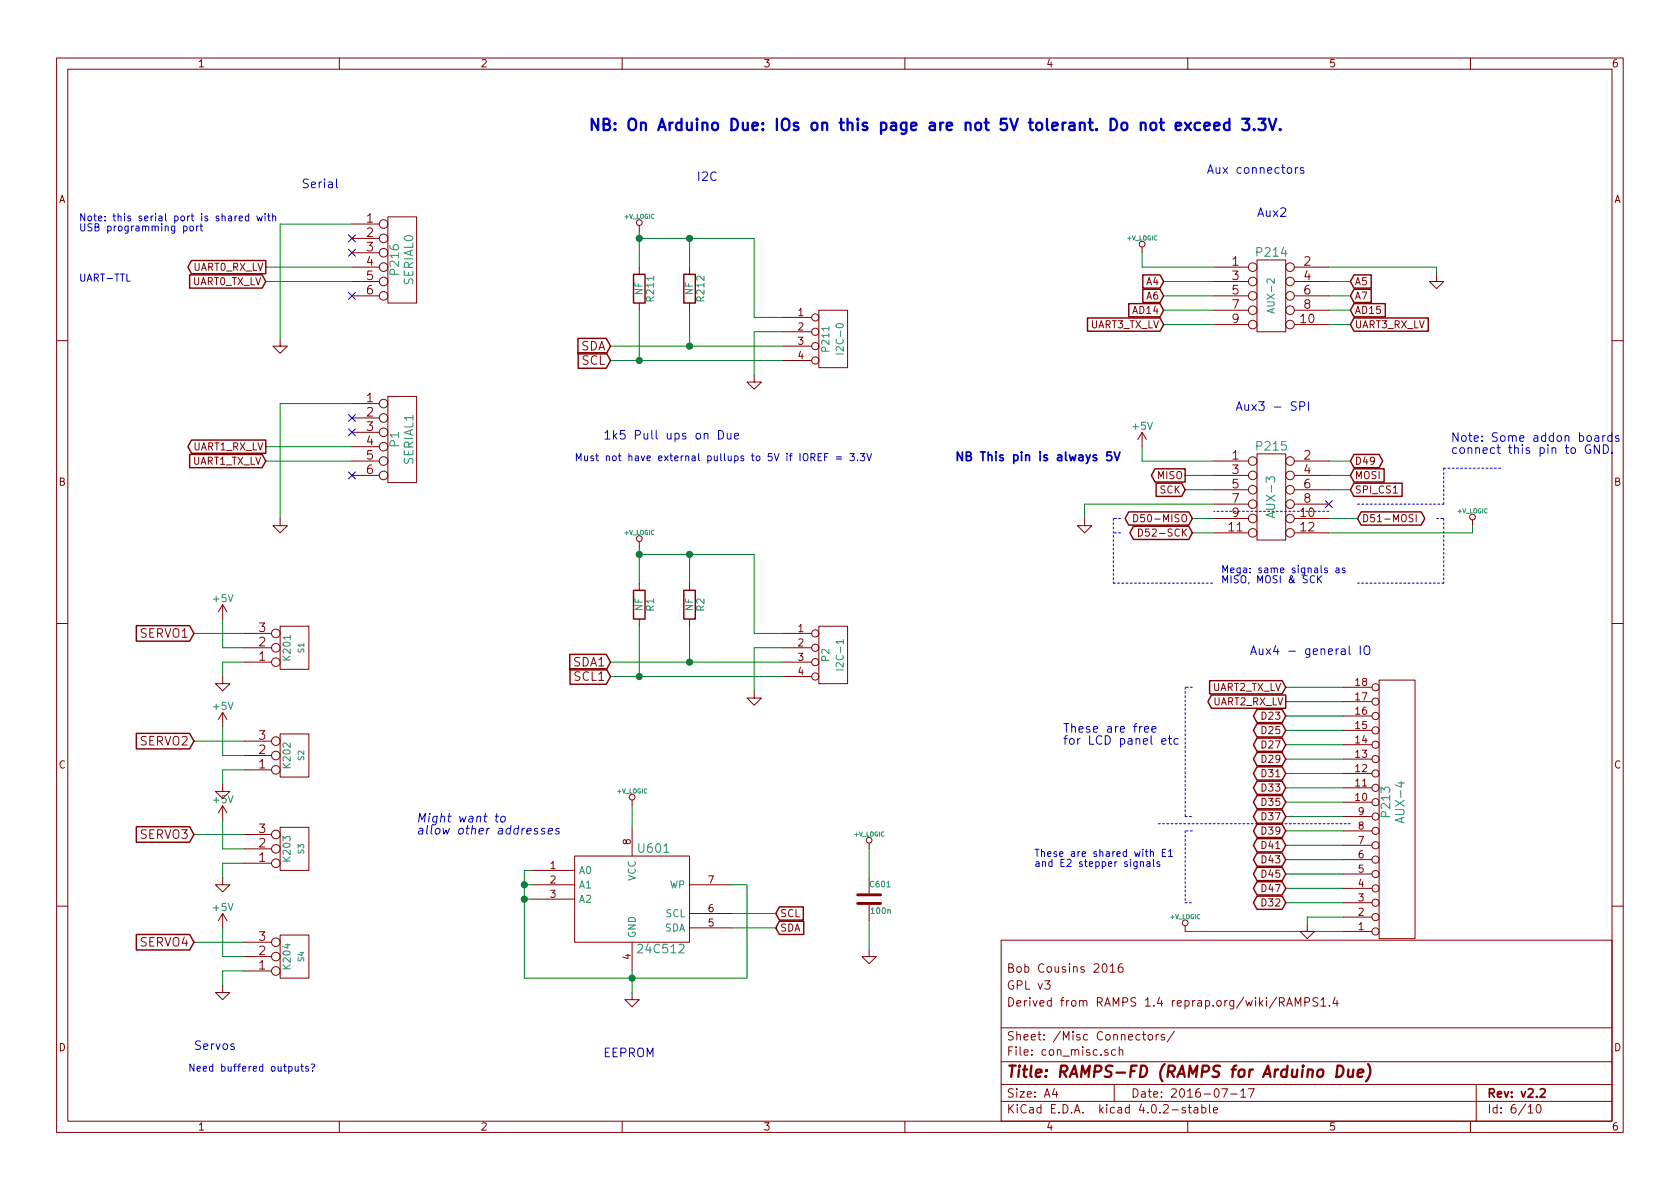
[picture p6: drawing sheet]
EESchema Schematic File Version 2
LIBS:RAMPS-FD-rescue
LIBS:power
LIBS:device
LIBS:transistors
LIBS:conn
LIBS:linear
LIBS:regul
LIBS:74xx
LIBS:cmos4000
LIBS:adc-dac
LIBS:memory
LIBS:xilinx
LIBS:microcontrollers
LIBS:dsp
LIBS:microchip
LIBS:analog_switches
LIBS:motorola
LIBS:texas
LIBS:intel
LIBS:audio
LIBS:interface
LIBS:digital-audio
LIBS:philips
LIBS:display
LIBS:cypress
LIBS:siliconi
LIBS:opto
LIBS:atmel
LIBS:contrib
LIBS:valves
LIBS:RMC
LIBS:RAMPS-FD-cache
EELAYER 25 0
EELAYER END
$Descr A4 11693 8268
encoding utf-8
Sheet 6 10
Title "RAMPS-FD (RAMPS for Arduino Due)"
Date "2016-07-17"
Rev "v2.2"
Comp ""
Comment1 "Derived from RAMPS 1.4 reprap.org/wiki/RAMPS1.4"
Comment2 "GPL v3"
Comment3 "Bob Cousins 2016"
Comment4 ""
$EndDescr
Text GLabel 9400 2150 2    50   Input ~ 0
AD15
Text GLabel 8100 2150 0    50   Input ~ 0
AD14
Wire Wire Line
	8300 3700 8450 3700
Wire Wire Line
	1950 2350 1950 1550
Wire Wire Line
	8950 6275 9350 6275
Wire Wire Line
	8950 6075 9350 6075
Wire Wire Line
	8950 5875 9350 5875
Wire Wire Line
	8950 5675 9350 5675
Wire Wire Line
	8950 5475 9350 5475
Wire Wire Line
	8950 5275 9350 5275
Wire Wire Line
	8950 5075 9350 5075
Wire Wire Line
	8950 4875 9350 4875
Wire Wire Line
	9100 6425 9100 6375
Wire Wire Line
	9100 6375 9350 6375
Wire Wire Line
	8250 3400 8450 3400
Wire Wire Line
	9400 3300 9250 3300
Wire Wire Line
	8300 3600 8450 3600
Wire Wire Line
	9400 2150 9250 2150
Wire Wire Line
	9400 1950 9250 1950
Wire Wire Line
	8450 2150 8100 2150
Wire Wire Line
	8100 1950 8450 1950
Wire Wire Line
	7550 3600 7550 3500
Wire Wire Line
	8450 3200 7950 3200
Wire Wire Line
	7950 3200 7950 3100
Wire Wire Line
	9250 1850 10000 1850
Wire Wire Line
	2450 1850 1850 1850
Wire Wire Line
	1550 4300 1550 4500
Wire Wire Line
	1550 4500 1700 4500
Connection ~ 4800 2400
Wire Wire Line
	4800 2150 4800 2400
Connection ~ 4450 2500
Wire Wire Line
	4450 2150 4450 2500
Wire Wire Line
	4250 2400 5450 2400
Connection ~ 4800 1650
Wire Wire Line
	4800 1850 4800 1650
Wire Wire Line
	4450 1650 5250 1650
Wire Wire Line
	5250 1650 5250 2200
Wire Wire Line
	5250 2200 5450 2200
Wire Wire Line
	4450 1600 4450 1850
Connection ~ 4450 1650
Wire Wire Line
	5450 2300 5250 2300
Wire Wire Line
	5250 2300 5250 2600
Wire Wire Line
	4250 2500 5450 2500
Wire Wire Line
	1350 4400 1700 4400
Wire Wire Line
	1700 4600 1550 4600
Wire Wire Line
	1550 4600 1550 4700
Wire Wire Line
	1550 5450 1550 5350
Wire Wire Line
	1550 5350 1700 5350
Wire Wire Line
	1350 5150 1700 5150
Wire Wire Line
	1700 5250 1550 5250
Wire Wire Line
	1550 5250 1550 5050
Wire Wire Line
	1550 5700 1550 5900
Wire Wire Line
	1550 5900 1700 5900
Wire Wire Line
	1350 5800 1700 5800
Wire Wire Line
	1700 6000 1550 6000
Wire Wire Line
	1550 6000 1550 6100
Wire Wire Line
	1550 6850 1550 6750
Wire Wire Line
	1550 6750 1700 6750
Wire Wire Line
	1350 6550 1700 6550
Wire Wire Line
	1700 6650 1550 6650
Wire Wire Line
	1550 6650 1550 6450
Wire Wire Line
	1950 1550 2450 1550
Wire Wire Line
	1850 1950 2450 1950
Wire Wire Line
	7950 1750 7950 1850
Wire Wire Line
	7950 1850 8450 1850
Wire Wire Line
	10000 1850 10000 1900
Wire Wire Line
	8100 2050 8450 2050
Wire Wire Line
	8100 2250 8450 2250
Wire Wire Line
	9250 2050 9400 2050
Wire Wire Line
	9250 2250 9400 2250
Wire Wire Line
	9250 3400 9400 3400
Wire Wire Line
	8450 3300 8250 3300
Wire Wire Line
	8950 4775 9350 4775
Wire Wire Line
	9350 4975 8950 4975
Wire Wire Line
	9350 5175 8950 5175
Wire Wire Line
	9350 5375 8950 5375
Wire Wire Line
	9350 5575 8950 5575
Wire Wire Line
	9350 5775 8950 5775
Wire Wire Line
	9350 5975 8950 5975
Wire Wire Line
	9350 6175 8950 6175
Wire Wire Line
	8250 6475 9350 6475
Wire Wire Line
	1850 3200 2450 3200
Wire Wire Line
	2450 2800 1950 2800
Wire Wire Line
	2450 3100 1850 3100
Wire Wire Line
	1950 2800 1950 3600
Wire Wire Line
	4250 4700 5450 4700
Wire Wire Line
	5250 4800 5250 4500
Wire Wire Line
	5250 4500 5450 4500
Connection ~ 4450 3850
Wire Wire Line
	4450 3800 4450 4050
Wire Wire Line
	5450 4400 5250 4400
Wire Wire Line
	5250 4400 5250 3850
Wire Wire Line
	5250 3850 4450 3850
Wire Wire Line
	4800 4050 4800 3850
Connection ~ 4800 3850
Wire Wire Line
	4250 4600 5450 4600
Wire Wire Line
	4450 4350 4450 4700
Connection ~ 4450 4700
Wire Wire Line
	4800 4350 4800 4600
Connection ~ 4800 4600
Text GLabel 8300 3600 0    50   BiDi ~ 0
D50-MISO
Text GLabel 8300 3700 0    50   BiDi ~ 0
D52-SCK
$Comp
L CONN_4 P2
U 1 1
P 5800 4550
F 0 "P2" V 5750 4550 50  0000 C CNN
F 1 "I2C-1" V 5850 4550 50  0000 C CNN
F 2 "w_pin_strip:pin_strip_4" H 5800 4550 60  0001 C CNN
F 3 "" H 5800 4550 60  0001 C CNN
	1    5800 4550
	1    0    0    -1  
$EndComp
$Comp
L R R2
U 1 1
P 4800 4200
AR Path="/523B601F" Ref="R2"  Part="1" 
AR Path="/5176EFAC/523B601F" Ref="R2"  Part="1" 
F 0 "R2" V 4880 4200 50  0000 C CNN
F 1 "NF" V 4800 4200 50  0000 C CNN
F 2 "Resistors_SMD:R_0603" H 4800 4200 60  0001 C CNN
F 3 "" H 4800 4200 60  0001 C CNN
	1    4800 4200
	1    0    0    -1  
$EndComp
$Comp
L R R1
U 1 1
P 4450 4200
AR Path="/523B601E" Ref="R1"  Part="1" 
AR Path="/5176EFAC/523B601E" Ref="R1"  Part="1" 
F 0 "R1" V 4530 4200 50  0000 C CNN
F 1 "NF" V 4450 4200 50  0000 C CNN
F 2 "Resistors_SMD:R_0603" H 4450 4200 60  0001 C CNN
F 3 "" H 4450 4200 60  0001 C CNN
	1    4450 4200
	1    0    0    -1  
$EndComp
$Comp
L GND #PWR071
U 1 1
P 5250 4800
AR Path="/523B601D" Ref="#PWR071"  Part="1" 
AR Path="/5176EFAC/523B601D" Ref="#PWR072"  Part="1" 
F 0 "#PWR072" H 5250 4800 30  0001 C CNN
F 1 "GND" H 5250 4730 30  0001 C CNN
F 2 "" H 5250 4800 60  0001 C CNN
F 3 "" H 5250 4800 60  0001 C CNN
	1    5250 4800
	1    0    0    -1  
$EndComp
Text GLabel 4250 4600 0    60   Input ~ 0
SDA1
Text GLabel 4250 4700 0    60   Input ~ 0
SCL1
$Comp
L +V_LOGIC #PWR073
U 1 1
P 4450 3800
F 0 "#PWR073" H 4450 3770 30  0001 C CNN
F 1 "+V_LOGIC" H 4450 3900 30  0000 C CNN
F 2 "" H 4450 3800 60  0001 C CNN
F 3 "" H 4450 3800 60  0001 C CNN
	1    4450 3800
	1    0    0    -1  
$EndComp
Text GLabel 1850 3100 0    50   Output ~ 0
UART1_RX_LV
Text GLabel 1850 3200 0    50   Input ~ 0
UART1_TX_LV
$Comp
L GND #PWR073
U 1 1
P 1950 3600
AR Path="/523B5AB9" Ref="#PWR073"  Part="1" 
AR Path="/5176EFAC/523B5AB9" Ref="#PWR074"  Part="1" 
F 0 "#PWR074" H 1950 3600 30  0001 C CNN
F 1 "GND" H 1950 3530 30  0001 C CNN
F 2 "" H 1950 3600 60  0001 C CNN
F 3 "" H 1950 3600 60  0001 C CNN
	1    1950 3600
	1    0    0    -1  
$EndComp
$Comp
L CONN_6 P1
U 1 1
P 2800 3050
F 0 "P1" V 2750 3050 60  0000 C CNN
F 1 "SERIAL1" V 2850 3050 60  0000 C CNN
F 2 "w_pin_strip:pin_strip_6" H 2800 3050 60  0001 C CNN
F 3 "" H 2800 3050 60  0001 C CNN
	1    2800 3050
	1    0    0    -1  
$EndComp
NoConn ~ 2450 2900
NoConn ~ 2450 3000
NoConn ~ 2450 3300
Text Notes 2100 1300 0    60   ~ 0
Serial
NoConn ~ 2450 2050
NoConn ~ 2450 1750
NoConn ~ 2450 1650
$Comp
L CONN_6 P216
U 1 1
P 2800 1800
F 0 "P216" V 2750 1800 60  0000 C CNN
F 1 "SERIAL0" V 2850 1800 60  0000 C CNN
F 2 "w_pin_strip:pin_strip_6" H 2800 1800 60  0001 C CNN
F 3 "" H 2800 1800 60  0001 C CNN
	1    2800 1800
	1    0    0    -1  
$EndComp
Text Notes 550  1950 0    50   ~ 0
UART-TTL
Text GLabel 8100 2050 0    50   Input ~ 0
A6
Text GLabel 9400 2050 2    50   Input ~ 0
A7
Text GLabel 9400 1950 2    50   Input ~ 0
A5
Text GLabel 8100 1950 0    50   Input ~ 0
A4
Text GLabel 9450 3600 2    50   BiDi ~ 0
D51-MOSI
$Comp
L +V_LOGIC #PWR075
U 1 1
P 7950 1750
F 0 "#PWR075" H 7950 1720 30  0001 C CNN
F 1 "+V_LOGIC" H 7950 1850 30  0000 C CNN
F 2 "" H 7950 1750 60  0001 C CNN
F 3 "" H 7950 1750 60  0001 C CNN
	1    7950 1750
	1    0    0    -1  
$EndComp
$Comp
L +V_LOGIC #PWR076
U 1 1
P 8250 6475
F 0 "#PWR076" H 8250 6445 30  0001 C CNN
F 1 "+V_LOGIC" H 8250 6575 30  0000 C CNN
F 2 "" H 8250 6475 60  0001 C CNN
F 3 "" H 8250 6475 60  0001 C CNN
	1    8250 6475
	1    0    0    -1  
$EndComp
$Comp
L +V_LOGIC #PWR077
U 1 1
P 4450 1600
F 0 "#PWR077" H 4450 1570 30  0001 C CNN
F 1 "+V_LOGIC" H 4450 1700 30  0000 C CNN
F 2 "" H 4450 1600 60  0001 C CNN
F 3 "" H 4450 1600 60  0001 C CNN
	1    4450 1600
	1    0    0    -1  
$EndComp
$Comp
L GND #PWR077
U 1 1
P 9100 6425
AR Path="/51084B2C" Ref="#PWR077"  Part="1" 
AR Path="/5176EFAC/51084B2C" Ref="#PWR078"  Part="1" 
F 0 "#PWR078" H 9100 6425 30  0001 C CNN
F 1 "GND" H 9100 6355 30  0001 C CNN
F 2 "" H 9100 6425 60  0001 C CNN
F 3 "" H 9100 6425 60  0001 C CNN
	1    9100 6425
	1    0    0    -1  
$EndComp
Text GLabel 8950 6175 0    50   BiDi ~ 0
D47
Text GLabel 8950 6075 0    50   BiDi ~ 0
D45
Text GLabel 8950 5975 0    50   BiDi ~ 0
D43
Text GLabel 8950 5875 0    50   BiDi ~ 0
D41
Text GLabel 8950 5775 0    50   BiDi ~ 0
D39
Text GLabel 8950 5675 0    50   BiDi ~ 0
D37
Text GLabel 8950 5575 0    50   BiDi ~ 0
D35
Text GLabel 8950 5475 0    50   BiDi ~ 0
D33
Text GLabel 8950 5375 0    50   BiDi ~ 0
D31
Text GLabel 8950 5275 0    50   BiDi ~ 0
D29
Text GLabel 8950 5175 0    50   BiDi ~ 0
D27
Text GLabel 8950 5075 0    50   BiDi ~ 0
D25
Text GLabel 8950 4975 0    50   BiDi ~ 0
D23
$Comp
L CONN_18 P213
U 1 1
P 9700 5575
F 0 "P213" V 9650 5575 60  0000 C CNN
F 1 "AUX-4" V 9750 5575 60  0000 C CNN
F 2 "w_pin_strip:pin_strip_18" H 9700 5575 60  0001 C CNN
F 3 "" H 9700 5575 60  0001 C CNN
	1    9700 5575
	1    0    0    1   
$EndComp
Text GLabel 9400 3200 2    50   BiDi ~ 0
D49
Text GLabel 9400 3300 2    50   Input ~ 0
MOSI
Text GLabel 8250 3400 0    50   Input ~ 0
SCK
Text GLabel 8250 3300 0    50   Output ~ 0
MISO
Text Notes 2200 7450 2    50   ~ 0
Need buffered outputs?
Text Notes 4000 3200 0    50   ~ 0
Must not have external pullups to 5V if IOREF = 3.3V
$Comp
L GND #PWR078
U 1 1
P 7550 3600
AR Path="/5104884C" Ref="#PWR078"  Part="1" 
AR Path="/5176EFAC/5104884C" Ref="#PWR079"  Part="1" 
F 0 "#PWR079" H 7550 3600 30  0001 C CNN
F 1 "GND" H 7550 3530 30  0001 C CNN
F 2 "" H 7550 3600 60  0001 C CNN
F 3 "" H 7550 3600 60  0001 C CNN
	1    7550 3600
	1    0    0    -1  
$EndComp
$Comp
L GND #PWR079
U 1 1
P 10000 1900
AR Path="/51048839" Ref="#PWR079"  Part="1" 
AR Path="/5176EFAC/51048839" Ref="#PWR080"  Part="1" 
F 0 "#PWR080" H 10000 1900 30  0001 C CNN
F 1 "GND" H 10000 1830 30  0001 C CNN
F 2 "" H 10000 1900 60  0001 C CNN
F 3 "" H 10000 1900 60  0001 C CNN
	1    10000 1900
	1    0    0    -1  
$EndComp
$Comp
L GND #PWR080
U 1 1
P 1950 2350
AR Path="/5104861F" Ref="#PWR080"  Part="1" 
AR Path="/5176EFAC/5104861F" Ref="#PWR081"  Part="1" 
F 0 "#PWR081" H 1950 2350 30  0001 C CNN
F 1 "GND" H 1950 2280 30  0001 C CNN
F 2 "" H 1950 2350 60  0001 C CNN
F 3 "" H 1950 2350 60  0001 C CNN
	1    1950 2350
	1    0    0    -1  
$EndComp
Text GLabel 1850 1950 0    50   Input ~ 0
UART0_TX_LV
Text GLabel 1850 1850 0    50   Output ~ 0
UART0_RX_LV
Text Notes 4200 3050 0    60   ~ 0
1k5 Pull ups on Due
Text Notes 8700 4550 0    60   ~ 0
Aux4 - general IO
Text Notes 8600 2850 0    60   ~ 0
Aux3 - SPI
Text Notes 8750 1500 0    60   ~ 0
Aux2
Text Notes 8400 1200 0    60   ~ 0
Aux connectors
Text Notes 1350 7300 0    60   ~ 0
Servos
$Comp
L CONN_5X2 P214
U 1 1
P 8850 2050
F 0 "P214" H 8850 2350 60  0000 C CNN
F 1 "AUX-2" V 8850 2050 50  0000 C CNN
F 2 "rmc:PIN_ARRAY_5x2_RMC" H 8850 2050 60  0001 C CNN
F 3 "" H 8850 2050 60  0001 C CNN
	1    8850 2050
	1    0    0    -1  
$EndComp
$Comp
L CONN_3 K204
U 1 1
P 2050 6650
F 0 "K204" V 2000 6650 50  0000 C CNN
F 1 "S4" V 2100 6650 40  0000 C CNN
F 2 "pin_array:PIN_ARRAY_3X1" H 2050 6650 60  0001 C CNN
F 3 "" H 2050 6650 60  0001 C CNN
	1    2050 6650
	1    0    0    1   
$EndComp
$Comp
L GND #PWR081
U 1 1
P 1550 6850
AR Path="/51047C7E" Ref="#PWR081"  Part="1" 
AR Path="/5176EFAC/51047C7E" Ref="#PWR082"  Part="1" 
F 0 "#PWR082" H 1550 6850 30  0001 C CNN
F 1 "GND" H 1550 6780 30  0001 C CNN
F 2 "" H 1550 6850 60  0001 C CNN
F 3 "" H 1550 6850 60  0001 C CNN
	1    1550 6850
	1    0    0    -1  
$EndComp
$Comp
L +5V #PWR083
U 1 1
P 1550 6450
F 0 "#PWR083" H 1550 6300 50  0001 C CNN
F 1 "+5V" H 1550 6590 50  0000 C CNN
F 2 "" H 1550 6450 50  0000 C CNN
F 3 "" H 1550 6450 50  0000 C CNN
	1    1550 6450
	1    0    0    -1  
$EndComp
Text GLabel 1350 6550 0    60   Input ~ 0
SERVO4
Text GLabel 1350 5800 0    60   Input ~ 0
SERVO3
$Comp
L +5V #PWR084
U 1 1
P 1550 5700
F 0 "#PWR084" H 1550 5550 50  0001 C CNN
F 1 "+5V" H 1550 5840 50  0000 C CNN
F 2 "" H 1550 5700 50  0000 C CNN
F 3 "" H 1550 5700 50  0000 C CNN
	1    1550 5700
	1    0    0    -1  
$EndComp
$Comp
L GND #PWR084
U 1 1
P 1550 6100
AR Path="/51047C7A" Ref="#PWR084"  Part="1" 
AR Path="/5176EFAC/51047C7A" Ref="#PWR085"  Part="1" 
F 0 "#PWR085" H 1550 6100 30  0001 C CNN
F 1 "GND" H 1550 6030 30  0001 C CNN
F 2 "" H 1550 6100 60  0001 C CNN
F 3 "" H 1550 6100 60  0001 C CNN
	1    1550 6100
	1    0    0    -1  
$EndComp
$Comp
L CONN_3 K203
U 1 1
P 2050 5900
F 0 "K203" V 2000 5900 50  0000 C CNN
F 1 "S3" V 2100 5900 40  0000 C CNN
F 2 "pin_array:PIN_ARRAY_3X1" H 2050 5900 60  0001 C CNN
F 3 "" H 2050 5900 60  0001 C CNN
	1    2050 5900
	1    0    0    1   
$EndComp
$Comp
L CONN_3 K202
U 1 1
P 2050 5250
F 0 "K202" V 2000 5250 50  0000 C CNN
F 1 "S2" V 2100 5250 40  0000 C CNN
F 2 "pin_array:PIN_ARRAY_3X1" H 2050 5250 60  0001 C CNN
F 3 "" H 2050 5250 60  0001 C CNN
	1    2050 5250
	1    0    0    1   
$EndComp
$Comp
L GND #PWR085
U 1 1
P 1550 5450
AR Path="/51047C77" Ref="#PWR085"  Part="1" 
AR Path="/5176EFAC/51047C77" Ref="#PWR086"  Part="1" 
F 0 "#PWR086" H 1550 5450 30  0001 C CNN
F 1 "GND" H 1550 5380 30  0001 C CNN
F 2 "" H 1550 5450 60  0001 C CNN
F 3 "" H 1550 5450 60  0001 C CNN
	1    1550 5450
	1    0    0    -1  
$EndComp
$Comp
L +5V #PWR087
U 1 1
P 1550 5050
F 0 "#PWR087" H 1550 4900 50  0001 C CNN
F 1 "+5V" H 1550 5190 50  0000 C CNN
F 2 "" H 1550 5050 50  0000 C CNN
F 3 "" H 1550 5050 50  0000 C CNN
	1    1550 5050
	1    0    0    -1  
$EndComp
Text GLabel 1350 5150 0    60   Input ~ 0
SERVO2
Text GLabel 1350 4400 0    60   Input ~ 0
SERVO1
$Comp
L +5V #PWR088
U 1 1
P 1550 4300
F 0 "#PWR088" H 1550 4150 50  0001 C CNN
F 1 "+5V" H 1550 4440 50  0000 C CNN
F 2 "" H 1550 4300 50  0000 C CNN
F 3 "" H 1550 4300 50  0000 C CNN
	1    1550 4300
	1    0    0    -1  
$EndComp
$Comp
L GND #PWR088
U 1 1
P 1550 4700
AR Path="/51047C01" Ref="#PWR088"  Part="1" 
AR Path="/5176EFAC/51047C01" Ref="#PWR089"  Part="1" 
F 0 "#PWR089" H 1550 4700 30  0001 C CNN
F 1 "GND" H 1550 4630 30  0001 C CNN
F 2 "" H 1550 4700 60  0001 C CNN
F 3 "" H 1550 4700 60  0001 C CNN
	1    1550 4700
	1    0    0    -1  
$EndComp
$Comp
L CONN_3 K201
U 1 1
P 2050 4500
F 0 "K201" V 2000 4500 50  0000 C CNN
F 1 "S1" V 2100 4500 40  0000 C CNN
F 2 "pin_array:PIN_ARRAY_3X1" H 2050 4500 60  0001 C CNN
F 3 "" H 2050 4500 60  0001 C CNN
	1    2050 4500
	1    0    0    1   
$EndComp
Text Notes 4850 1250 0    60   ~ 0
I2C
Text GLabel 4250 2500 0    60   Input ~ 0
SCL
Text GLabel 4250 2400 0    60   Input ~ 0
SDA
$Comp
L GND #PWR089
U 1 1
P 5250 2600
AR Path="/51047413" Ref="#PWR089"  Part="1" 
AR Path="/5176EFAC/51047413" Ref="#PWR090"  Part="1" 
F 0 "#PWR090" H 5250 2600 30  0001 C CNN
F 1 "GND" H 5250 2530 30  0001 C CNN
F 2 "" H 5250 2600 60  0001 C CNN
F 3 "" H 5250 2600 60  0001 C CNN
	1    5250 2600
	1    0    0    -1  
$EndComp
$Comp
L R R211
U 1 1
P 4450 2000
AR Path="/510473D0" Ref="R211"  Part="1" 
AR Path="/5176EFAC/510473D0" Ref="R211"  Part="1" 
F 0 "R211" V 4530 2000 50  0000 C CNN
F 1 "NF" V 4450 2000 50  0000 C CNN
F 2 "Resistors_SMD:R_0603" H 4450 2000 60  0001 C CNN
F 3 "" H 4450 2000 60  0001 C CNN
	1    4450 2000
	1    0    0    -1  
$EndComp
$Comp
L R R212
U 1 1
P 4800 2000
AR Path="/510473CD" Ref="R212"  Part="1" 
AR Path="/5176EFAC/510473CD" Ref="R212"  Part="1" 
F 0 "R212" V 4880 2000 50  0000 C CNN
F 1 "NF" V 4800 2000 50  0000 C CNN
F 2 "Resistors_SMD:R_0603" H 4800 2000 60  0001 C CNN
F 3 "" H 4800 2000 60  0001 C CNN
	1    4800 2000
	1    0    0    -1  
$EndComp
$Comp
L CONN_4 P211
U 1 1
P 5800 2350
F 0 "P211" V 5750 2350 50  0000 C CNN
F 1 "I2C-0" V 5850 2350 50  0000 C CNN
F 2 "pin_array:PIN_ARRAY_4x1" H 5800 2350 60  0001 C CNN
F 3 "" H 5800 2350 60  0001 C CNN
	1    5800 2350
	1    0    0    -1  
$EndComp
Text Notes 4100 900  0    79   ~ 16
NB: On Arduino Due: IOs on this page are not 5V tolerant. Do not exceed 3.3V.
Text Notes 550  1600 0    50   ~ 0
Note: this serial port is shared with\nUSB programming port
Text GLabel 9400 3400 2    50   Input ~ 0
SPI_CS1
Wire Wire Line
	9450 3600 9250 3600
Wire Wire Line
	7550 3500 8450 3500
Wire Notes Line
	8250 5775 8250 6275
Text GLabel 8950 4875 0    50   Output ~ 0
UART2_RX_LV
Text GLabel 8950 4775 0    50   Input ~ 0
UART2_TX_LV
Text GLabel 8100 2250 0    50   Input ~ 0
UART3_TX_LV
Text GLabel 9400 2250 2    50   Input ~ 0
UART3_RX_LV
Text Notes 7200 6025 0    50   ~ 0
These are shared with E1 \nand E2 stepper signals
Text Notes 8500 4050 0    50   ~ 0
Mega: same signals as \nMISO, MOSI & SCK
Wire Wire Line
	9400 3200 9250 3200
Text GLabel 8950 6275 0    50   BiDi ~ 0
D32
Wire Notes Line
	9400 5725 8050 5725
$Comp
L +5V #PWR091
U 1 1
P 7950 3100
F 0 "#PWR091" H 7950 2950 50  0001 C CNN
F 1 "+5V" H 7950 3240 50  0000 C CNN
F 2 "" H 7950 3100 50  0000 C CNN
F 3 "" H 7950 3100 50  0000 C CNN
	1    7950 3100
	1    0    0    -1  
$EndComp
Text Notes 6650 3200 0    60   ~ 12
NB This pin is always 5V
Wire Notes Line
	8300 4775 8250 4775
Wire Notes Line
	8250 4775 8250 5675
Wire Notes Line
	8250 5675 8300 5675
Text Notes 7400 5175 0    60   ~ 0
These are free \nfor LCD panel etc
Wire Notes Line
	8300 5775 8250 5775
Wire Notes Line
	8250 6275 8300 6275
NoConn ~ 9250 3500
$Comp
L CONN_6X2 P215
U 1 1
P 8850 3450
F 0 "P215" H 8850 3800 60  0000 C CNN
F 1 "AUX-3" V 8850 3450 60  0000 C CNN
F 2 "rmc:PIN_ARRAY_6x2_RMC" H 8850 3450 60  0001 C CNN
F 3 "" H 8850 3450 60  0000 C CNN
	1    8850 3450
	1    0    0    -1  
$EndComp
$Comp
L +V_LOGIC #PWR092
U 1 1
P 10250 3650
F 0 "#PWR092" H 10250 3620 30  0001 C CNN
F 1 "+V_LOGIC" H 10250 3750 30  0000 C CNN
F 2 "" H 10250 3650 60  0001 C CNN
F 3 "" H 10250 3650 60  0001 C CNN
	1    10250 3650
	1    0    0    -1  
$EndComp
Wire Wire Line
	9250 3700 10250 3700
Wire Wire Line
	10250 3700 10250 3650
Wire Notes Line
	7800 3600 7750 3600
Wire Notes Line
	7750 3600 7750 4050
Wire Notes Line
	7800 3700 7750 3700
Wire Notes Line
	7750 4050 8450 4050
Wire Notes Line
	10000 3600 10050 3600
Wire Notes Line
	10050 3600 10050 4050
Wire Notes Line
	10050 4050 9450 4050
Wire Notes Line
	9450 3500 10050 3500
Wire Notes Line
	10050 3500 10050 3250
Wire Notes Line
	10050 3250 10450 3250
Text Notes 10100 3150 0    60   ~ 0
Note: Some addon boards \nconnect this pin to GND.
$Comp
L 24C512 U601
U 1 1
P 4400 6250
F 0 "U601" H 4550 6600 60  0000 C CNN
F 1 "24C512" H 4600 5900 60  0000 C CNN
F 2 "libcms:SO8E" H 4400 6250 60  0001 C CNN
F 3 "" H 4400 6250 60  0000 C CNN
	1    4400 6250
	1    0    0    -1  
$EndComp
$Comp
L GND #PWR092
U 1 1
P 4400 6900
AR Path="/52B23654" Ref="#PWR092"  Part="1" 
AR Path="/5176EFAC/52B23654" Ref="#PWR093"  Part="1" 
F 0 "#PWR093" H 4400 6900 30  0001 C CNN
F 1 "GND" H 4400 6830 30  0001 C CNN
F 2 "" H 4400 6900 60  0001 C CNN
F 3 "" H 4400 6900 60  0001 C CNN
	1    4400 6900
	1    0    0    -1  
$EndComp
Wire Wire Line
	4400 6750 4400 6900
Wire Wire Line
	3650 6250 3700 6250
Wire Wire Line
	3650 6050 3650 6800
Wire Wire Line
	3650 6800 5200 6800
Connection ~ 4400 6800
Wire Wire Line
	3650 6150 3700 6150
Connection ~ 3650 6250
Wire Wire Line
	3700 6050 3650 6050
Connection ~ 3650 6150
$Comp
L +V_LOGIC #PWR094
U 1 1
P 4400 5600
F 0 "#PWR094" H 4400 5570 30  0001 C CNN
F 1 "+V_LOGIC" H 4400 5700 30  0000 C CNN
F 2 "" H 4400 5600 60  0001 C CNN
F 3 "" H 4400 5600 60  0001 C CNN
	1    4400 5600
	1    0    0    -1  
$EndComp
Wire Wire Line
	4400 5750 4400 5600
Wire Wire Line
	5100 6150 5200 6150
Wire Wire Line
	5200 6150 5200 6800
Text GLabel 5400 6350 2    50   Input ~ 0
SCL
Text GLabel 5400 6450 2    50   Input ~ 0
SDA
Wire Wire Line
	5100 6450 5400 6450
Wire Wire Line
	5100 6350 5400 6350
Text Notes 4200 7350 0    60   ~ 0
EEPROM
$Comp
L C C601
U 1 1
P 6050 6250
AR Path="/52B22339" Ref="C601"  Part="1" 
AR Path="/5176EFAC/52B22339" Ref="C601"  Part="1" 
F 0 "C601" H 6050 6350 40  0000 L CNN
F 1 "100n" H 6056 6165 40  0000 L CNN
F 2 "Capacitors_SMD:C_0603" H 6088 6100 30  0001 C CNN
F 3 "~" H 6050 6250 60  0000 C CNN
	1    6050 6250
	1    0    0    -1  
$EndComp
$Comp
L GND #PWR094
U 1 1
P 6050 6600
AR Path="/52B22346" Ref="#PWR094"  Part="1" 
AR Path="/5176EFAC/52B22346" Ref="#PWR095"  Part="1" 
F 0 "#PWR095" H 6050 6600 30  0001 C CNN
F 1 "GND" H 6050 6530 30  0001 C CNN
F 2 "" H 6050 6600 60  0001 C CNN
F 3 "" H 6050 6600 60  0001 C CNN
	1    6050 6600
	1    0    0    -1  
$EndComp
Wire Wire Line
	6050 6400 6050 6600
$Comp
L +V_LOGIC #PWR096
U 1 1
P 6050 5900
F 0 "#PWR096" H 6050 5870 30  0001 C CNN
F 1 "+V_LOGIC" H 6050 6000 30  0000 C CNN
F 2 "" H 6050 5900 60  0001 C CNN
F 3 "" H 6050 5900 60  0001 C CNN
	1    6050 5900
	1    0    0    -1  
$EndComp
Wire Wire Line
	6050 6100 6050 5900
Text Notes 2900 5800 0    60   Italic 0
Might want to \nallow other addresses
Wire Notes Line
	9250 3550 8450 3550
$EndSCHEMATC
